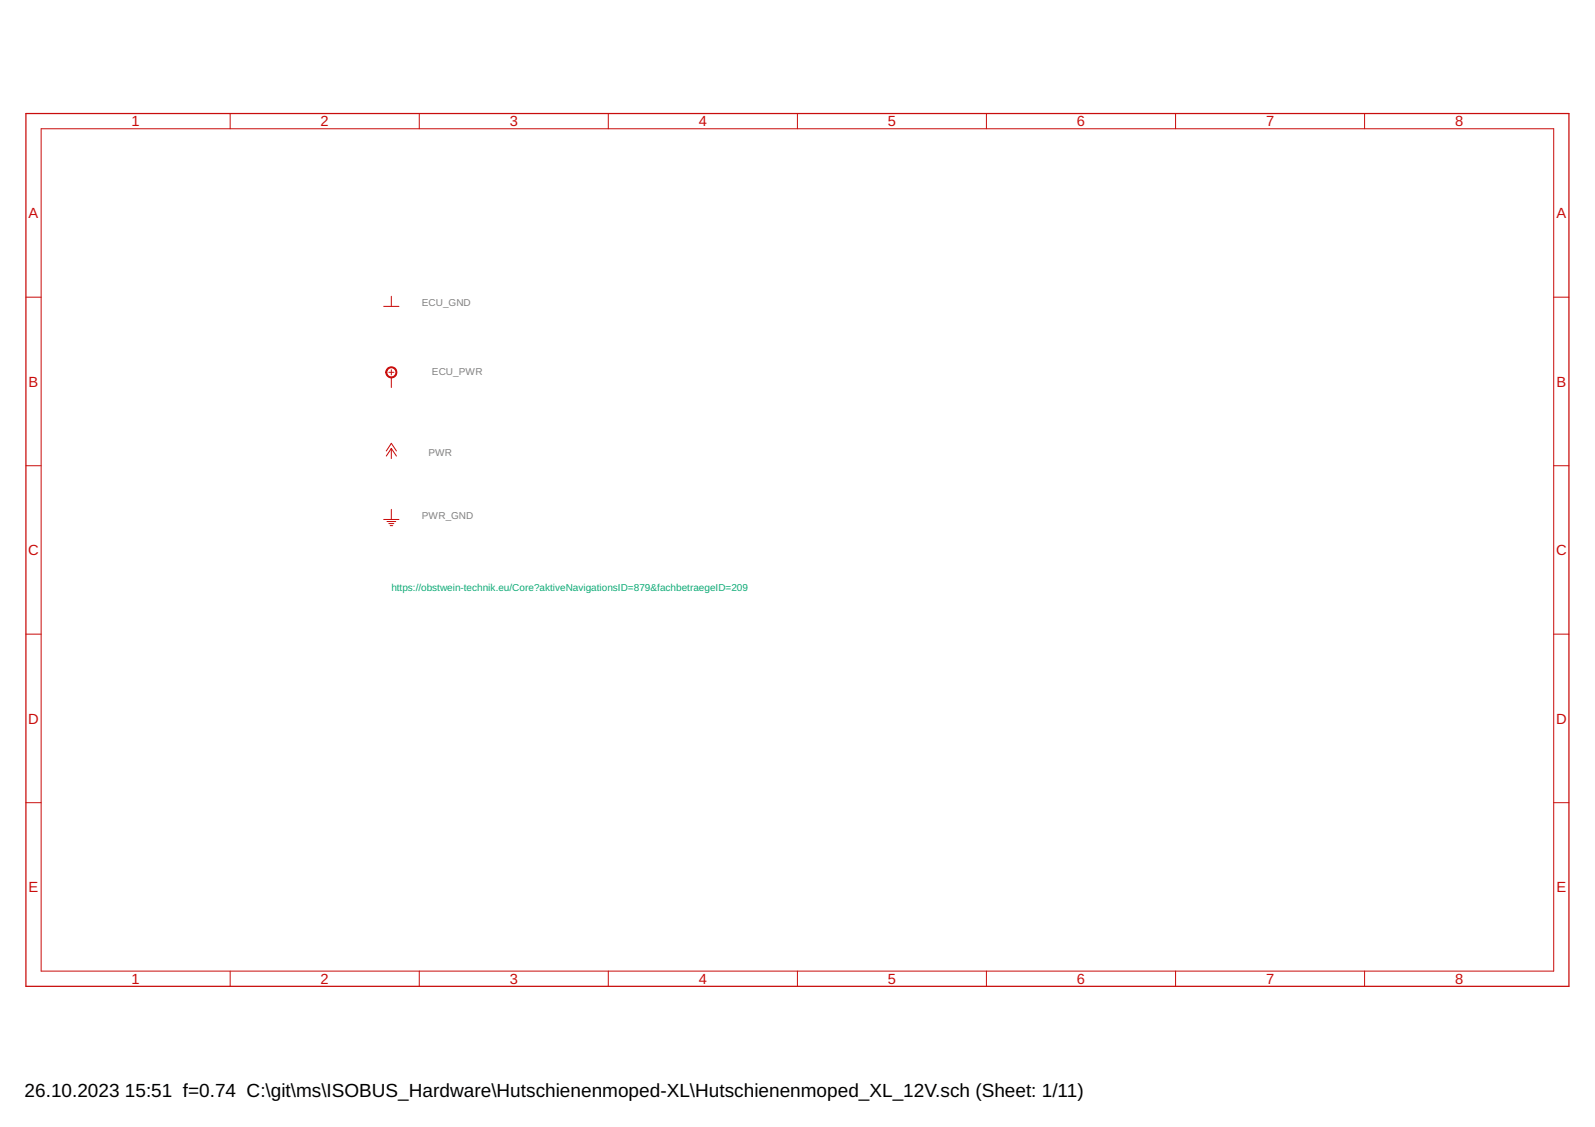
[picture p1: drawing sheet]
<svg xmlns="http://www.w3.org/2000/svg" width="297mm" height="210mm" viewBox="0 0 297 210" stroke-linecap="round" stroke-linejoin="round" font-family="sans-serif">
<path d="M4.8 21.1h287.4v162.6h-287.4z" fill="none" stroke="#c90d0c" stroke-width=".23"/>
<g fill="none" stroke="#c90d0c" stroke-width=".19">
<path d="M7.7 24h281.6v156.9h-281.6zM42.9 21.1v2.9M78.1 21.1v2.9M113.3 21.1v2.9M148.5 21.1v2.9M183.7 21.1v2.9M218.9 21.1v2.9M254.1 21.1v2.9M4.8 55.4h2.9M71.5 57.1h2.8M72.9 55.2v1.9M289.3 55.4h2.9"/>
<path d="M72.4 69.3h1M72.9 68.9v.9M72.9 70.3v1.9M4.8 86.7h2.9M71.5 96.8h2.8M71.9 84l1-1.4 .9 1.4M72.1 97.1h1.6M72.4 97.5h.9M72.7 97.9h.4M72.9 83.5v1.9M72.9 94.9v1.9M72.9 83.5l.9 1.4"/>
<path d="M72.9 83.5l-1 1.4M289.3 86.7h2.9M4.8 118.1h2.9M289.3 118.1h2.9M4.8 149.5h2.9M289.3 149.5h2.9M42.9 180.9v2.8M78.1 180.9v2.8M113.3 180.9v2.8M148.5 180.9v2.8M183.7 180.9v2.8M218.9 180.9v2.8"/>
<path d="M254.1 180.9v2.8"/>
</g>
<path d="M72.2 68.6a1.04 1.04 0 0 1 1.6 .3 1.04 1.04 0 0 1-.7 1.5 1.04 1.04 0 0 1-1.3-1.1h.2a.85 .85 0 0 1 1.2-.7 .85 .85 0 0 1 .3 1.4 .85 .85 0 0 1-1.4-.4l-.1-.3h-.2z" fill-rule="evenodd" fill="#c90d0c" stroke="#c90d0c" stroke-width=".19"/>
<g font-size="3.5">
<text x="4.6" y="204.3">26.10.2023</text>
<text x="23.3" y="204.3">15:51 f=0.74 C:\git\ms\ISOBUS_Hardware\Hutschienenmoped-XL\Hutschienenmoped_XL_12V.sch (Sheet: 1/11)</text>
</g>
<g font-size="2.7" fill="#c90d0c">
<text x="24.5" y="23.5">1</text>
<text x="59.7" y="23.5">2</text>
<text x="94.9" y="23.5">3</text>
<text x="130.1" y="23.5">4</text>
<text x="165.3" y="23.5">5</text>
<text x="200.6" y="23.5">6</text>
<text x="235.8" y="23.5">7</text>
<text x="271" y="23.5">8</text>
<text x="5.3" y="40.6">A</text>
<text x="289.9" y="40.6">A</text>
<text x="5.3" y="72">B</text>
<text x="289.9" y="72">B</text>
<text x="5.3" y="103.4">C</text>
<text x="289.8" y="103.4">C</text>
<text x="5.3" y="134.8">D</text>
<text x="289.8" y="134.8">D</text>
<text x="5.3" y="166.2">E</text>
<text x="289.9" y="166.2">E</text>
<text x="24.5" y="183.3">1</text>
<text x="59.7" y="183.3">2</text>
<text x="94.9" y="183.3">3</text>
<text x="130.1" y="183.3">4</text>
<text x="165.3" y="183.3">5</text>
<text x="200.6" y="183.3">6</text>
<text x="235.8" y="183.3">7</text>
<text x="271" y="183.3">8</text>
</g>
<g font-size="1.9" fill="#808080">
<text x="78.6" y="57.1">ECU_GND</text>
<text x="80.4" y="69.8">ECU_PWR</text>
<text x="79.8" y="84.9">PWR</text>
<text x="78.6" y="96.8">PWR_GND</text>
</g>
<text font-size="1.9" fill="#0dab76" x="72.9" y="110">https://obstwein-technik.eu/Core?aktiveNavigationsID=879&amp;fachbetraegeID=209</text>
</svg>
